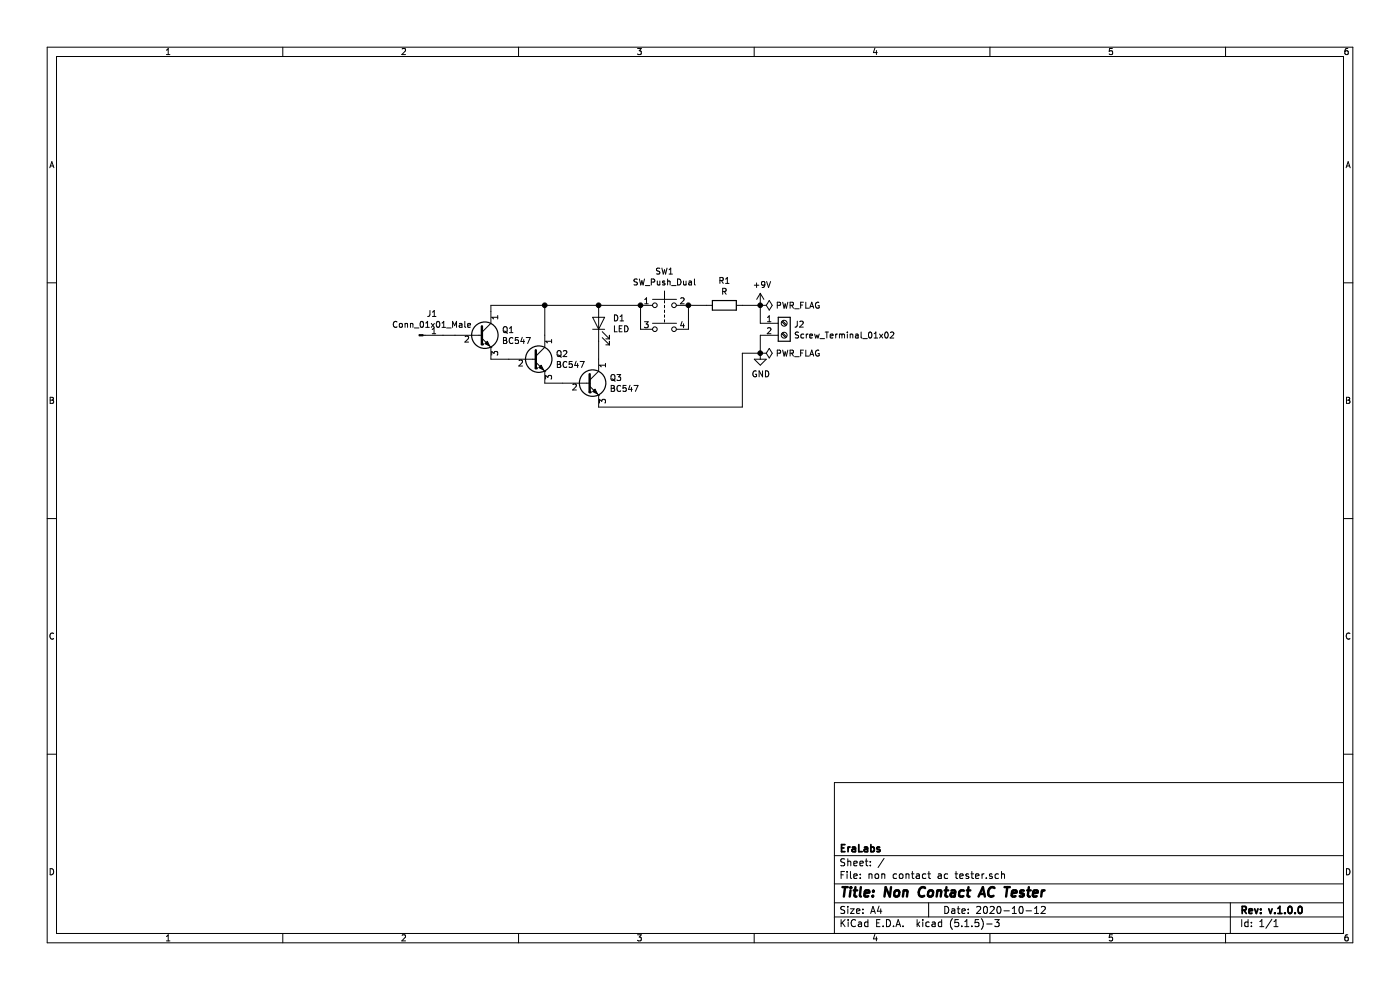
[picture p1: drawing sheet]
EESchema Schematic File Version 4
EELAYER 30 0
EELAYER END
$Descr A4 11693 8268
encoding utf-8
Sheet 1 1
Title "Non Contact AC Tester"
Date "2020-10-12"
Rev "v.1.0.0"
Comp "EraLabs"
Comment1 ""
Comment2 ""
Comment3 ""
Comment4 ""
$EndDescr
$Comp
L Transistor_BJT:BC547 Q1
U 1 1
P 4000 2800
F 0 "Q1" H 4191 2846 50  0000 L CNN
F 1 "BC547" H 4191 2755 50  0000 L CNN
F 2 "Package_TO_SOT_THT:TO-92_Inline" H 4200 2725 50  0001 L CIN
F 3 "http://www.fairchildsemi.com/ds/BC/BC547.pdf" H 4000 2800 50  0001 L CNN
	1    4000 2800
	1    0    0    -1  
$EndComp
$Comp
L Transistor_BJT:BC547 Q2
U 1 1
P 4450 3000
F 0 "Q2" H 4641 3046 50  0000 L CNN
F 1 "BC547" H 4641 2955 50  0000 L CNN
F 2 "Package_TO_SOT_THT:TO-92_Inline" H 4650 2925 50  0001 L CIN
F 3 "http://www.fairchildsemi.com/ds/BC/BC547.pdf" H 4450 3000 50  0001 L CNN
	1    4450 3000
	1    0    0    -1  
$EndComp
$Comp
L Transistor_BJT:BC547 Q3
U 1 1
P 4900 3200
F 0 "Q3" H 5091 3246 50  0000 L CNN
F 1 "BC547" H 5091 3155 50  0000 L CNN
F 2 "Package_TO_SOT_THT:TO-92_Inline" H 5100 3125 50  0001 L CIN
F 3 "http://www.fairchildsemi.com/ds/BC/BC547.pdf" H 4900 3200 50  0001 L CNN
	1    4900 3200
	1    0    0    -1  
$EndComp
$Comp
L Device:LED D1
U 1 1
P 5000 2700
F 0 "D1" V 5039 2583 50  0000 R CNN
F 1 "LED" V 4948 2583 50  0000 R CNN
F 2 "LED_THT:LED_D5.0mm_FlatTop" H 5000 2700 50  0001 C CNN
F 3 "~" H 5000 2700 50  0001 C CNN
	1    5000 2700
	0    -1   -1   0   
$EndComp
$Comp
L Switch:SW_Push_Dual SW1
U 1 1
P 5550 2550
F 0 "SW1" H 5550 2835 50  0000 C CNN
F 1 "SW_Push_Dual" H 5550 2744 50  0000 C CNN
F 2 "Button_Switch_THT:SW_TH_Tactile_Omron_B3F-10xx" H 5550 2750 50  0001 C CNN
F 3 "~" H 5550 2750 50  0001 C CNN
	1    5550 2550
	1    0    0    -1  
$EndComp
$Comp
L Device:R R1
U 1 1
P 6050 2550
F 0 "R1" V 5843 2550 50  0000 C CNN
F 1 "R" V 5934 2550 50  0000 C CNN
F 2 "Resistor_THT:R_Axial_DIN0309_L9.0mm_D3.2mm_P12.70mm_Horizontal" V 5980 2550 50  0001 C CNN
F 3 "~" H 6050 2550 50  0001 C CNN
	1    6050 2550
	0    1    1    0   
$EndComp
$Comp
L power:+9V #PWR01
U 1 1
P 6350 2550
F 0 "#PWR01" H 6350 2400 50  0001 C CNN
F 1 "+9V" H 6365 2723 50  0000 C CNN
F 2 "" H 6350 2550 50  0001 C CNN
F 3 "" H 6350 2550 50  0001 C CNN
	1    6350 2550
	1    0    0    -1  
$EndComp
$Comp
L power:GND #PWR02
U 1 1
P 6350 2950
F 0 "#PWR02" H 6350 2700 50  0001 C CNN
F 1 "GND" H 6355 2777 50  0000 C CNN
F 2 "" H 6350 2950 50  0001 C CNN
F 3 "" H 6350 2950 50  0001 C CNN
	1    6350 2950
	1    0    0    -1  
$EndComp
$Comp
L Connector:Conn_01x01_Male J1
U 1 1
P 3500 2800
F 0 "J1" H 3608 2981 50  0000 C CNN
F 1 "Conn_01x01_Male" H 3608 2890 50  0000 C CNN
F 2 "Connector_PinHeader_2.54mm:PinHeader_1x01_P2.54mm_Vertical" H 3500 2800 50  0001 C CNN
F 3 "~" H 3500 2800 50  0001 C CNN
	1    3500 2800
	1    0    0    -1  
$EndComp
$Comp
L Connector:Screw_Terminal_01x02 J2
U 1 1
P 6550 2700
F 0 "J2" H 6630 2692 50  0000 L CNN
F 1 "Screw_Terminal_01x02" H 6630 2601 50  0000 L CNN
F 2 "TerminalBlock:TerminalBlock_bornier-2_P5.08mm" H 6550 2700 50  0001 C CNN
F 3 "~" H 6550 2700 50  0001 C CNN
	1    6550 2700
	1    0    0    -1  
$EndComp
Wire Wire Line
	6350 2700 6350 2550
Wire Wire Line
	6350 2550 6200 2550
Connection ~ 6350 2550
Wire Wire Line
	5900 2550 5750 2550
Wire Wire Line
	5750 2550 5750 2750
Connection ~ 5750 2550
Wire Wire Line
	5350 2550 5350 2750
Wire Wire Line
	6350 2800 6350 2950
Wire Wire Line
	5350 2550 5000 2550
Connection ~ 5350 2550
Wire Wire Line
	5000 2850 5000 3000
Wire Wire Line
	4100 2600 4100 2550
Wire Wire Line
	4100 2550 4550 2550
Connection ~ 5000 2550
Wire Wire Line
	4550 2800 4550 2550
Connection ~ 4550 2550
Wire Wire Line
	4550 2550 5000 2550
Wire Wire Line
	4550 3200 4700 3200
Wire Wire Line
	4100 3000 4250 3000
Wire Wire Line
	3700 2800 3800 2800
Wire Wire Line
	5000 3400 6200 3400
Wire Wire Line
	6200 3400 6200 2950
Wire Wire Line
	6200 2950 6350 2950
Connection ~ 6350 2950
$Comp
L power:PWR_FLAG #FLG0101
U 1 1
P 6350 2550
F 0 "#FLG0101" H 6350 2625 50  0001 C CNN
F 1 "PWR_FLAG" V 6350 2678 50  0000 L CNN
F 2 "" H 6350 2550 50  0001 C CNN
F 3 "~" H 6350 2550 50  0001 C CNN
	1    6350 2550
	0    1    1    0   
$EndComp
$Comp
L power:PWR_FLAG #FLG0102
U 1 1
P 6350 2950
F 0 "#FLG0102" H 6350 3025 50  0001 C CNN
F 1 "PWR_FLAG" V 6350 3078 50  0000 L CNN
F 2 "" H 6350 2950 50  0001 C CNN
F 3 "~" H 6350 2950 50  0001 C CNN
	1    6350 2950
	0    1    1    0   
$EndComp
$EndSCHEMATC
